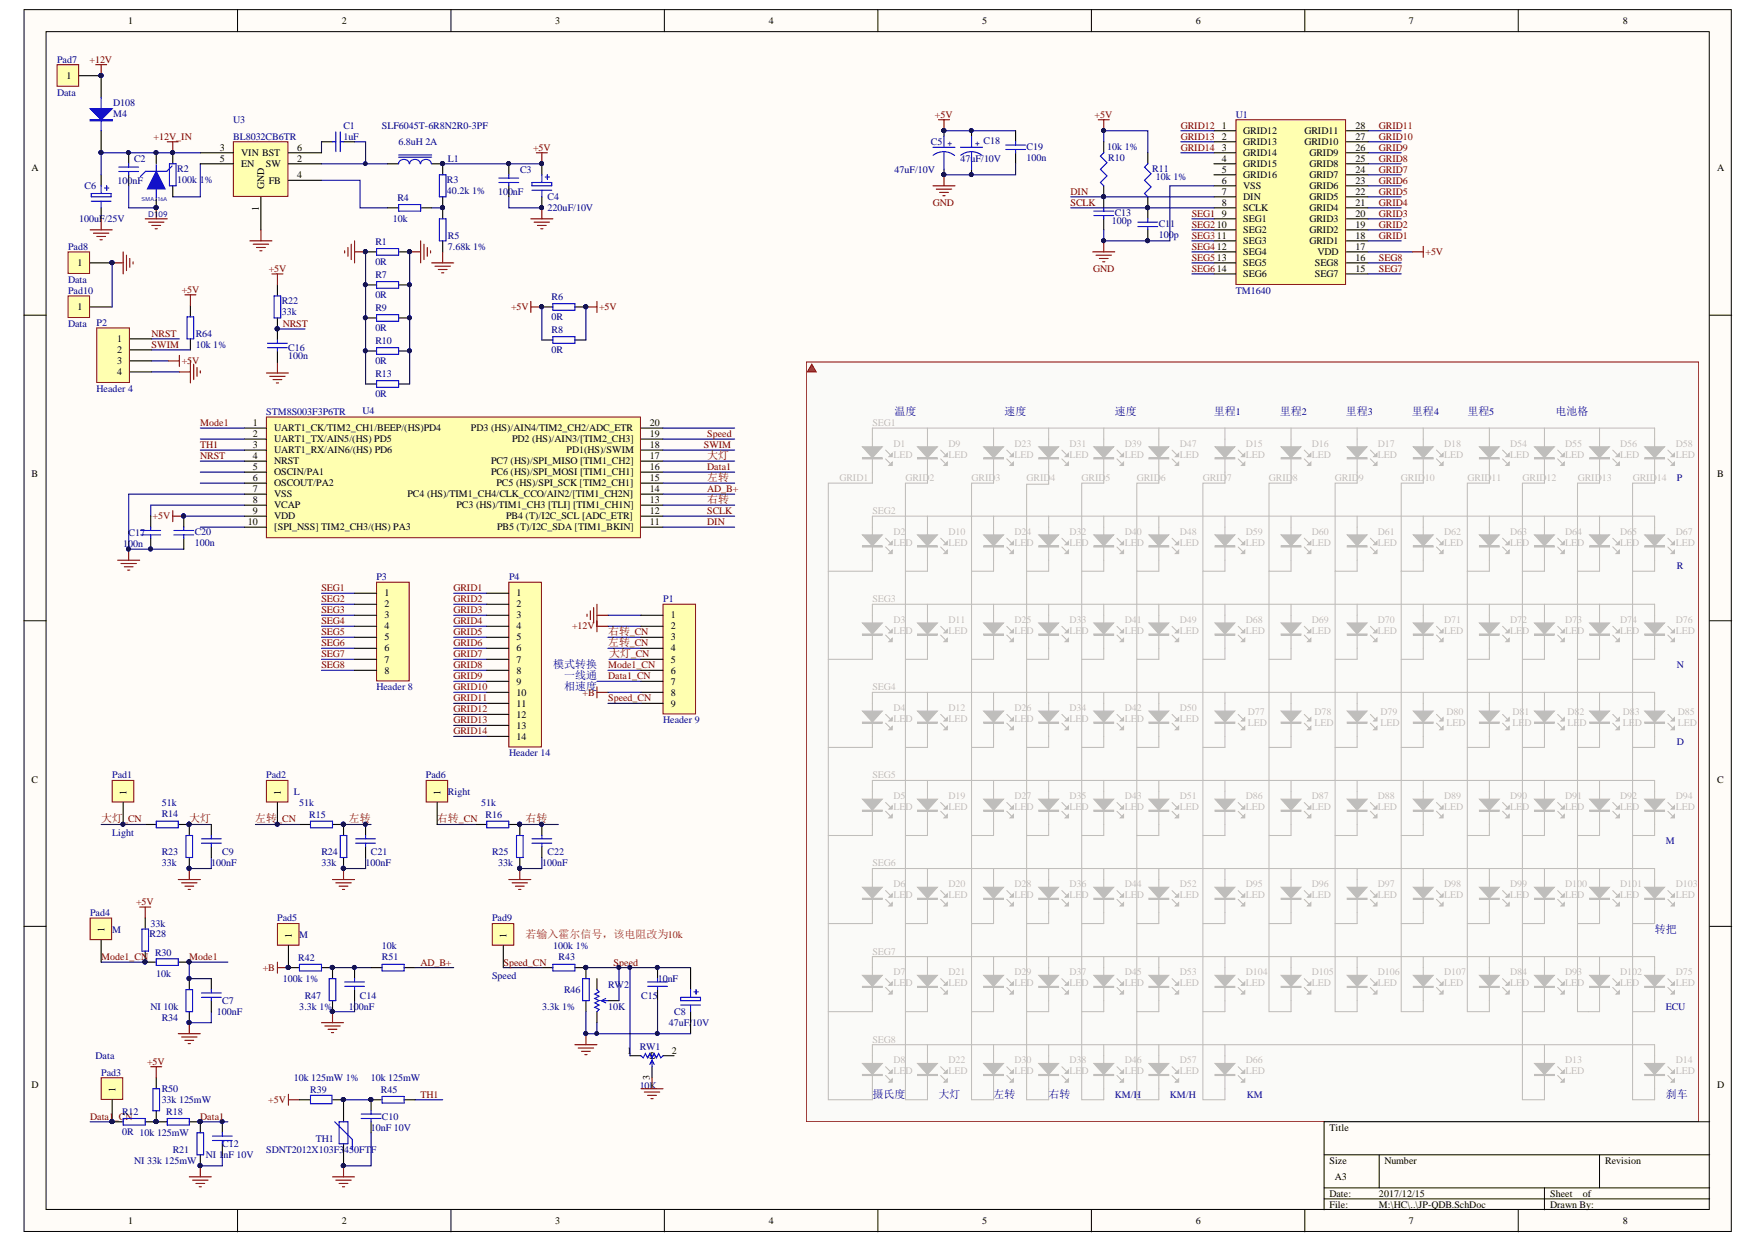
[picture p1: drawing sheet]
# Altium schematic sheet JP-QDB.SchDoc
size A3

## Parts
C1  1uF  [0805]
C2  100nF  [0805]
C3  100nF  [0805]
C4  220uF/10V  [CE-D6.4]
C5  47uF/10V  [CE-D5.2]
C6  100uF/25V  [RB.1/.2]
C7  100nF  [0805]
C8  47uF/10V  [RB.1/.2]
C9  100nF  [0805]
C10  10nF 10V  [0603]
C11  100p  [0805]
C12  NI 1nF 10V  [0603]
C13  100p  [0805]
C14  100nF  [0805]
C15  10nF  [0603]
C16  100n  [0603]
C17  100n  [0603]
C18  47uF/10V  [CE-D5.2]
C19  100n  [0603]
C20  100n  [0603]
C21  100nF  [0805]
C22  100nF  [0805]
D1  LED  [0603]  (masked out: inside a compile mask, not in the netlist)
D2  LED  [0603]  (masked out: inside a compile mask, not in the netlist)
D3  LED  [0603]  (masked out: inside a compile mask, not in the netlist)
D4  LED  [0603]  (masked out: inside a compile mask, not in the netlist)
D5  LED  [0603]  (masked out: inside a compile mask, not in the netlist)
D6  LED  [0603]  (masked out: inside a compile mask, not in the netlist)
D7  LED  [0603]  (masked out: inside a compile mask, not in the netlist)
D8  LED  [0603]  (masked out: inside a compile mask, not in the netlist)
D9  LED  [0603]  (masked out: inside a compile mask, not in the netlist)
D10  LED  [0603]  (masked out: inside a compile mask, not in the netlist)
D11  LED  [0603]  (masked out: inside a compile mask, not in the netlist)
D12  LED  [0603]  (masked out: inside a compile mask, not in the netlist)
D13  LED  [0603]  (masked out: inside a compile mask, not in the netlist)
D14  LED  [0603]  (masked out: inside a compile mask, not in the netlist)
D15  LED  [0603]  (masked out: inside a compile mask, not in the netlist)
D16  LED  [0603]  (masked out: inside a compile mask, not in the netlist)
D17  LED  [0603]  (masked out: inside a compile mask, not in the netlist)
D18  LED  [0603]  (masked out: inside a compile mask, not in the netlist)
D19  LED  [0603]  (masked out: inside a compile mask, not in the netlist)
D20  LED  [0603]  (masked out: inside a compile mask, not in the netlist)
D21  LED  [0603]  (masked out: inside a compile mask, not in the netlist)
D22  LED  [0603]  (masked out: inside a compile mask, not in the netlist)
D23  LED  [0603]  (masked out: inside a compile mask, not in the netlist)
D24  LED  [0603]  (masked out: inside a compile mask, not in the netlist)
D25  LED  [0603]  (masked out: inside a compile mask, not in the netlist)
D26  LED  [0603]  (masked out: inside a compile mask, not in the netlist)
D27  LED  [0603]  (masked out: inside a compile mask, not in the netlist)
D28  LED  [0603]  (masked out: inside a compile mask, not in the netlist)
D29  LED  [0603]  (masked out: inside a compile mask, not in the netlist)
D30  LED  [0603]  (masked out: inside a compile mask, not in the netlist)
D31  LED  [0603]  (masked out: inside a compile mask, not in the netlist)
D32  LED  [0603]  (masked out: inside a compile mask, not in the netlist)
D33  LED  [0603]  (masked out: inside a compile mask, not in the netlist)
D34  LED  [0603]  (masked out: inside a compile mask, not in the netlist)
D35  LED  [0603]  (masked out: inside a compile mask, not in the netlist)
D36  LED  [0603]  (masked out: inside a compile mask, not in the netlist)
D37  LED  [0603]  (masked out: inside a compile mask, not in the netlist)
D38  LED  [0603]  (masked out: inside a compile mask, not in the netlist)
D39  LED  [0603]  (masked out: inside a compile mask, not in the netlist)
D40  LED  [0603]  (masked out: inside a compile mask, not in the netlist)
D41  LED  [0603]  (masked out: inside a compile mask, not in the netlist)
D42  LED  [0603]  (masked out: inside a compile mask, not in the netlist)
D43  LED  [0603]  (masked out: inside a compile mask, not in the netlist)
D44  LED  [0603]  (masked out: inside a compile mask, not in the netlist)
D45  LED  [0603]  (masked out: inside a compile mask, not in the netlist)
D46  LED  [0603]  (masked out: inside a compile mask, not in the netlist)
D47  LED  [0603]  (masked out: inside a compile mask, not in the netlist)
D48  LED  [0603]  (masked out: inside a compile mask, not in the netlist)
D49  LED  [0603]  (masked out: inside a compile mask, not in the netlist)
D50  LED  [0603]  (masked out: inside a compile mask, not in the netlist)
D51  LED  [0603]  (masked out: inside a compile mask, not in the netlist)
D52  LED  [0603]  (masked out: inside a compile mask, not in the netlist)
D53  LED  [0603]  (masked out: inside a compile mask, not in the netlist)
D54  LED  [0603]  (masked out: inside a compile mask, not in the netlist)
D55  LED  [0603]  (masked out: inside a compile mask, not in the netlist)
D56  LED  [0603]  (masked out: inside a compile mask, not in the netlist)
D57  LED  [0603]  (masked out: inside a compile mask, not in the netlist)
D58  LED  [0603]  (masked out: inside a compile mask, not in the netlist)
D59  LED  [0603]  (masked out: inside a compile mask, not in the netlist)
D60  LED  [0603]  (masked out: inside a compile mask, not in the netlist)
D61  LED  [0603]  (masked out: inside a compile mask, not in the netlist)
D62  LED  [0603]  (masked out: inside a compile mask, not in the netlist)
D63  LED  [0603]  (masked out: inside a compile mask, not in the netlist)
D64  LED  [0603]  (masked out: inside a compile mask, not in the netlist)
D65  LED  [0603]  (masked out: inside a compile mask, not in the netlist)
D66  LED  [0603]  (masked out: inside a compile mask, not in the netlist)
D67  LED  [0603]  (masked out: inside a compile mask, not in the netlist)
D68  LED  [0603]  (masked out: inside a compile mask, not in the netlist)
D69  LED  [0603]  (masked out: inside a compile mask, not in the netlist)
D70  LED  [0603]  (masked out: inside a compile mask, not in the netlist)
D71  LED  [0603]  (masked out: inside a compile mask, not in the netlist)
D72  LED  [0603]  (masked out: inside a compile mask, not in the netlist)
D73  LED  [0603]  (masked out: inside a compile mask, not in the netlist)
D74  LED  [0603]  (masked out: inside a compile mask, not in the netlist)
D75  LED  [0603]  (masked out: inside a compile mask, not in the netlist)
D76  LED  [0603]  (masked out: inside a compile mask, not in the netlist)
D77  LED  [0603]  (masked out: inside a compile mask, not in the netlist)
D78  LED  [0603]  (masked out: inside a compile mask, not in the netlist)
D79  LED  [0603]  (masked out: inside a compile mask, not in the netlist)
D80  LED  [0603]  (masked out: inside a compile mask, not in the netlist)
D81  LED  [0603]  (masked out: inside a compile mask, not in the netlist)
D82  LED  [0603]  (masked out: inside a compile mask, not in the netlist)
D83  LED  [0603]  (masked out: inside a compile mask, not in the netlist)
D84  LED  [0603]  (masked out: inside a compile mask, not in the netlist)
D85  LED  [0603]  (masked out: inside a compile mask, not in the netlist)
D86  LED  [0603]  (masked out: inside a compile mask, not in the netlist)
D87  LED  [0603]  (masked out: inside a compile mask, not in the netlist)
D88  LED  [0603]  (masked out: inside a compile mask, not in the netlist)
D89  LED  [0603]  (masked out: inside a compile mask, not in the netlist)
D90  LED  [0603]  (masked out: inside a compile mask, not in the netlist)
D91  LED  [0603]  (masked out: inside a compile mask, not in the netlist)
D92  LED  [0603]  (masked out: inside a compile mask, not in the netlist)
D93  LED  [0603]  (masked out: inside a compile mask, not in the netlist)
D94  LED  [0603]  (masked out: inside a compile mask, not in the netlist)
D95  LED  [0603]  (masked out: inside a compile mask, not in the netlist)
D96  LED  [0603]  (masked out: inside a compile mask, not in the netlist)
D97  LED  [0603]  (masked out: inside a compile mask, not in the netlist)
D98  LED  [0603]  (masked out: inside a compile mask, not in the netlist)
D99  LED  [0603]  (masked out: inside a compile mask, not in the netlist)
D100  LED  [0603]  (masked out: inside a compile mask, not in the netlist)
D101  LED  [0603]  (masked out: inside a compile mask, not in the netlist)
D102  LED  [0603]  (masked out: inside a compile mask, not in the netlist)
D103  LED  [0603]  (masked out: inside a compile mask, not in the netlist)
D104  LED  [0603]  (masked out: inside a compile mask, not in the netlist)
D105  LED  [0603]  (masked out: inside a compile mask, not in the netlist)
D106  LED  [0603]  (masked out: inside a compile mask, not in the netlist)
D107  LED  [0603]  (masked out: inside a compile mask, not in the netlist)
D108  M4  [SMA]
D109  SMAJ16A  [SMA]
L1  SLF6045T-6R8N2R0-3PF  [L6025]
P1  Header 9  [SIP9]
P2  Header 4  [SIP4]
P3  Header 8  [HDR1X8]
P4  Header 14  [HDR1X14]
Pad1  Light  [PAD]
Pad2  L  [PAD]
Pad3  Data  [PAD]
Pad4  M  [PAD]
Pad5  M  [PAD]
Pad6  Right  [PAD]
Pad7  Data  [PAD]
Pad8  Data  [PAD]
Pad9  Speed  [PAD]
Pad10  Data  [PAD]
R1  0R  [1206]
R2  100k 1%  [0805]
R3  40.2k 1%  [0805]
R4  10k  [0603]
R5  7.68k 1%  [0603]
R6  0R  [1206]
R7  0R  [1206]
R8  0R  [1206]
R9  0R  [0805]
R10  10k 1%  [0805]
R10  0R  [0805]
R11  10k 1%  [0805]
R12  0R  [0805]
R13  0R  [0805]
R14  51k  [0805]
R15  51k  [0805]
R16  51k  [0805]
R18  10k 125mW  [0805]
R21  NI 33k 125mW  [0805]
R22  33k  [0805]
R23  33k  [0805]
R24  33k  [0805]
R25  33k  [0805]
R28  33k  [0805]
R30  10k  [0805]
R34  NI 10k  [0805]
R39  10k 125mW 1%  [0805]
R42  100k 1%  [0805]
R43  100k 1%  [0805]
R45  10k 125mW  [0805]
R46  3.3k 1%  [0805]
R47  3.3k 1%  [0805]
R50  33k 125mW  [0805]
R51  10k  [0805]
R64  10k 1%  [0805]
RW1  10K  [ADJRES]
RW2  10K  [RW1]
TH1  SDNT2012X103F3450FTF  [0805]
U1  TM1640  [SOP28]
U3  BL8032CB6TR  [SOT23-6]
U4  STM8S003F3P6TR  [SSOP20]

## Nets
+5V: C3.1 C4.1 C5.1 C18.1 C19.2 C20.2 L1.2 P2.3 R3.1 R6.1 R6.2 R8.1 R8.2 R10.2 R11.2 R22.2 R28.1 R39.2 R50.1 R64.1 U1.17(VDD) U4.9(VDD)
+12V: D108.1(A) P1.2 Pad7.1
+12V_IN: C2.1 C6.1 D108.2(K) D109.2 R2.1 U3.3(VIN)
+B: P1.8 Pad5.1 R42.2
GND: C2.2 C3.2 C4.2 C5.2 C6.2 C7.2 C8.2 C9.2 C10.2 C11.1 C12.2 C13.1 C14.2 C15.2 C16.1 C17.2 C18.2 C19.1 C20.1 C21.2 C22.2 D109.1 P1.1 P2.4 Pad8.1 Pad10.1 R1.1 R1.2 R5.1 R7.1 R7.2 R9.1 R9.2 R10.1 R10.2 R13.1 R13.2 R21.2 R23.2 R24.2 R25.2 R34.2 R46.2 R47.2 RW1.3 RW2.1 TH1.1 U1.6(VSS) U3.1(GND) U4.7(VSS)
AD_B+: R51.1 U4.14(PC4_(HS)/TIM1_CH4/CLK_CCO/AIN2/[TIM1_CH2N])
Data1: C12.1 R18.1 R21.1 U4.16(PC6_(HS)/SPI_MOSI_[TIM1_CH1])
Data1_CN: P1.7 Pad3.1 R12.1
DIN: C13.2 R10.1 U1.7(DIN) U4.11(PB5_(T)/I2C_SDA_[TIM1_BKIN])
GRID1: P4.1 U1.18(GRID1)
GRID2: P4.2 U1.19(GRID2)
GRID3: P4.3 U1.20(GRID3)
GRID4: P4.4 U1.21(GRID4)
GRID5: P4.5 U1.22(GRID5)
GRID6: P4.6 U1.23(GRID6)
GRID7: P4.7 U1.24(GRID7)
GRID8: P4.8 U1.25(GRID8)
GRID9: P4.9 U1.26(GRID9)
GRID10: P4.10 U1.27(GRID10)
GRID11: P4.11 U1.28(GRID11)
GRID12: P4.12 U1.1(GRID12)
GRID13: P4.13 U1.2(GRID13)
GRID14: P4.14 U1.3(GRID14)
Mode1: C7.1 R30.1 R34.1 U4.1(UART1_CK/TIM2_CH1/BEEP/(HS)PD4)
Mode1_CN: P1.6 Pad4.1 R28.2 R30.2
NRST: C16.2 P2.1 R22.1 U4.4(NRST)
SCLK: C11.2 R11.1 U1.8(SCLK) U4.12(PB4_(T)/I2C_SCL_[ADC_ETR])
SEG1: P3.1 U1.9(SEG1)
SEG2: P3.2 U1.10(SEG2)
SEG3: P3.3 U1.11(SEG3)
SEG4: P3.4 U1.12(SEG4)
SEG5: P3.5 U1.13(SEG5)
SEG6: P3.6 U1.14(SEG6)
SEG7: P3.7 U1.15(SEG7)
SEG8: P3.8 U1.16(SEG8)
Speed: C8.1 C15.1 R43.1 R46.1 RW1.1 RW2.3 U4.19(PD2_(HS)/AIN3/[TIM2_CH3])
Speed_CN: P1.9 Pad9.1 R43.2
SWIM: P2.2 R64.2 U4.18(PD1(HS)/SWIM)
TH1: R45.1 U4.3(UART1_RX/AIN6/(HS)_PD6)
右转: C22.1 R16.1 R25.1 U4.13(PC3_(HS)/TIM1_CH3_[TLI]_[TIM1_CH1N])
右转_CN: P1.3 Pad6.1 R16.2
大灯: C9.1 R14.1 R23.1 U4.17(PC7_(HS)/SPI_MISO_[TIM1_CH2])
大灯_CN: P1.5 Pad1.1 R14.2
左转: C21.1 R15.1 R24.1 U4.15(PC5_(HS)/SPI_SCK_[TIM2_CH1])
左转_CN: P1.4 Pad2.1 R15.2
NetC1_1: C1.1 L1.1 U3.2(SW)
NetC1_2: C1.2 U3.6(BST)
NetC10_1: C10.1 R39.1 R45.2 TH1.2
NetC14_1: C14.1 R42.1 R47.1 R51.2
NetC17_1: C17.1 U4.8(VCAP)
NetR2_2: R2.2 U3.5(EN)
NetR3_2: R3.2 R4.1 R5.2
NetR4_2: R4.2 U3.4(FB)
NetR12_2: R12.2 R18.2 R50.2

Not connected (* = marked no-connect by the designer): RW1 2; RW2 2; U1 4(GRID15) 5(GRID16); U4 2(UART1_TX/AIN5/(HS)_PD5) 5(OSCIN/PA1) 6(OSCOUT/PA2) 10([SPI_NSS]_TIM2_CH3/(HS)_PA3) 20(PD3_(HS)/AIN4/TIM2_CH2/ADC_ETR)

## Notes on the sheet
- 温度
- (near D23) 速度
- (near D39) 速度
- (near D15) 里程1
- (near D16) 里程2
- (near D17) 里程3
- (near D18) 里程4
- (near D54) 里程5
- 电池格
- (near D58) P
- (near D67) R
- 模式转换
- 一线通
- 相速度
- N
- (near D85) D
- (near D94) M
- 若输入霍尔信号，该电阻改为10k
- (near D103) 转把
- (near D75) ECU
- (near D8) 摄氏度
- (near D22) 大灯
- (near D30) 左转
- (near D38) 右转
- (near D46) KM/H
- (near D57) KM/H
- (near D66) KM
- (near D14) 刹车
